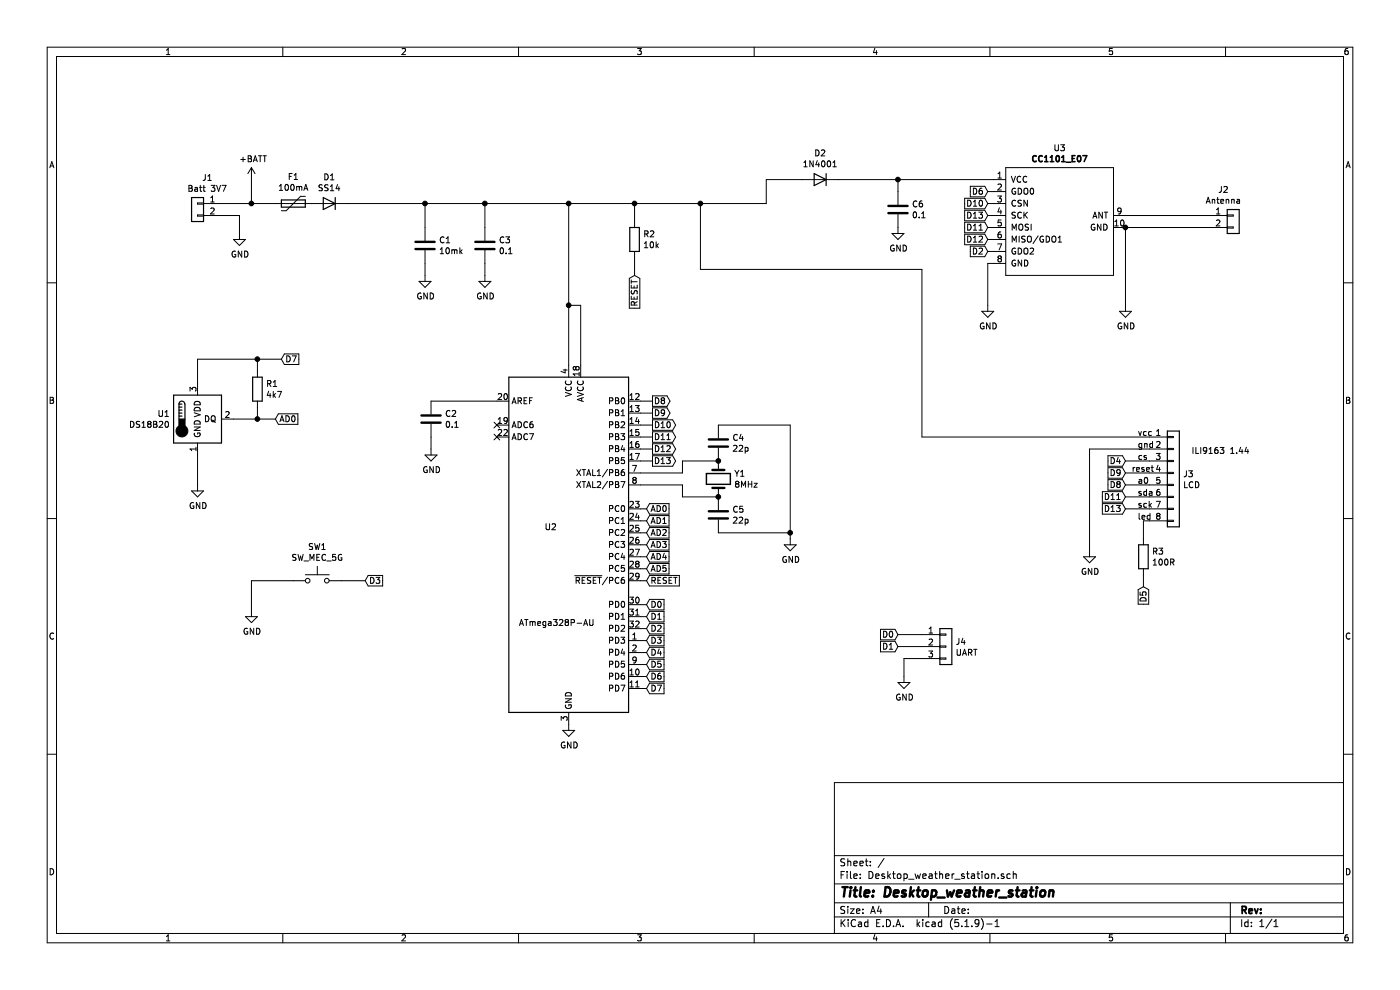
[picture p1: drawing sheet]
EESchema Schematic File Version 4
EELAYER 30 0
EELAYER END
$Descr A4 11693 8268
encoding utf-8
Sheet 1 1
Title "Desktop_weather_station"
Date ""
Rev ""
Comp ""
Comment1 ""
Comment2 ""
Comment3 ""
Comment4 ""
$EndDescr
$Comp
L MCU_Microchip_ATmega:ATmega328P-AU U2
U 1 1
P 4750 4550
F 0 "U2" H 4600 4700 50  0000 C CNN
F 1 "ATmega328P-AU" H 4650 3900 50  0000 C CNN
F 2 "Package_QFP:TQFP-32_7x7mm_P0.8mm" H 4750 4550 50  0001 C CIN
F 3 "http://ww1.microchip.com/downloads/en/DeviceDoc/ATmega328_P%20AVR%20MCU%20with%20picoPower%20Technology%20Data%20Sheet%2040001984A.pdf" H 4750 4550 50  0001 C CNN
	1    4750 4550
	1    0    0    -1  
$EndComp
$Comp
L CC1101:CC1101_E07 U3
U 1 1
P 8500 1250
F 0 "U3" H 8850 1265 50  0000 C CNN
F 1 "CC1101_E07" H 8850 1174 50  0000 C CNB
F 2 "" H 8500 1250 50  0001 C CNN
F 3 "" H 8500 1250 50  0001 C CNN
	1    8500 1250
	1    0    0    -1  
$EndComp
$Comp
L Device:D D2
U 1 1
P 6850 1500
F 0 "D2" H 6850 1283 50  0000 C CNN
F 1 "1N4001" H 6850 1374 50  0000 C CNN
F 2 "Diode_SMD:D_SMA" H 6850 1500 50  0001 C CNN
F 3 "~" H 6850 1500 50  0001 C CNN
	1    6850 1500
	-1   0    0    1   
$EndComp
$Comp
L Connector_Generic:Conn_01x02 J1
U 1 1
P 1650 1700
F 0 "J1" H 1568 1917 50  0000 C CNN
F 1 "Batt 3V7" H 1568 1826 50  0000 C CNN
F 2 "" H 1650 1700 50  0001 C CNN
F 3 "~" H 1650 1700 50  0001 C CNN
	1    1650 1700
	-1   0    0    -1  
$EndComp
$Comp
L Device:D D1
U 1 1
P 2750 1700
F 0 "D1" H 2750 1483 50  0000 C CNN
F 1 "SS14" H 2750 1574 50  0000 C CNN
F 2 "Diode_SMD:D_SMA" H 2750 1700 50  0001 C CNN
F 3 "~" H 2750 1700 50  0001 C CNN
	1    2750 1700
	-1   0    0    1   
$EndComp
Wire Wire Line
	2300 1700 2100 1700
Wire Wire Line
	6400 1700 6400 1500
Wire Wire Line
	6400 1500 6700 1500
Wire Wire Line
	4750 3050 4750 2550
Wire Wire Line
	4750 1700 5300 1700
Wire Wire Line
	7000 1500 7500 1500
Wire Wire Line
	4850 3050 4850 2550
Wire Wire Line
	4850 2550 4750 2550
Connection ~ 4750 2550
Wire Wire Line
	4750 2550 4750 1700
$Comp
L power:GND #PWR07
U 1 1
P 4750 6050
F 0 "#PWR07" H 4750 5800 50  0001 C CNN
F 1 "GND" H 4755 5877 50  0000 C CNN
F 2 "" H 4750 6050 50  0001 C CNN
F 3 "" H 4750 6050 50  0001 C CNN
	1    4750 6050
	1    0    0    -1  
$EndComp
$Comp
L power:+BATT #PWR03
U 1 1
P 2100 1500
F 0 "#PWR03" H 2100 1350 50  0001 C CNN
F 1 "+BATT" H 2115 1673 50  0000 C CNN
F 2 "" H 2100 1500 50  0001 C CNN
F 3 "" H 2100 1500 50  0001 C CNN
	1    2100 1500
	1    0    0    -1  
$EndComp
Wire Wire Line
	2100 1500 2100 1700
Connection ~ 2100 1700
Wire Wire Line
	2100 1700 1850 1700
$Comp
L power:GND #PWR02
U 1 1
P 2000 1950
F 0 "#PWR02" H 2000 1700 50  0001 C CNN
F 1 "GND" H 2005 1777 50  0000 C CNN
F 2 "" H 2000 1950 50  0001 C CNN
F 3 "" H 2000 1950 50  0001 C CNN
	1    2000 1950
	1    0    0    -1  
$EndComp
Wire Wire Line
	2000 1950 2000 1800
Wire Wire Line
	2000 1800 1850 1800
$Comp
L Device:Crystal Y1
U 1 1
P 6000 4000
F 0 "Y1" V 5954 4131 50  0000 L CNN
F 1 "8MHz" V 6045 4131 50  0000 L CNN
F 2 "Crystal:Crystal_HC49-4H_Vertical" H 6000 4000 50  0001 C CNN
F 3 "~" H 6000 4000 50  0001 C CNN
	1    6000 4000
	0    1    1    0   
$EndComp
Wire Wire Line
	6000 3850 5700 3850
Wire Wire Line
	5700 3850 5700 3950
Wire Wire Line
	5700 3950 5350 3950
Wire Wire Line
	6000 4150 5700 4150
Wire Wire Line
	5700 4150 5700 4050
Wire Wire Line
	5700 4050 5350 4050
$Comp
L Device:C C4
U 1 1
P 6000 3700
F 0 "C4" H 6115 3746 50  0000 L CNN
F 1 "22p" H 6115 3655 50  0000 L CNN
F 2 "Capacitor_SMD:C_0603_1608Metric_Pad1.08x0.95mm_HandSolder" H 6038 3550 50  0001 C CNN
F 3 "~" H 6000 3700 50  0001 C CNN
	1    6000 3700
	1    0    0    -1  
$EndComp
Connection ~ 6000 3850
$Comp
L Device:C C5
U 1 1
P 6000 4300
F 0 "C5" H 6115 4346 50  0000 L CNN
F 1 "22p" H 6115 4255 50  0000 L CNN
F 2 "Capacitor_SMD:C_0603_1608Metric_Pad1.08x0.95mm_HandSolder" H 6038 4150 50  0001 C CNN
F 3 "~" H 6000 4300 50  0001 C CNN
	1    6000 4300
	1    0    0    -1  
$EndComp
Connection ~ 6000 4150
$Comp
L power:GND #PWR08
U 1 1
P 6600 4500
F 0 "#PWR08" H 6600 4250 50  0001 C CNN
F 1 "GND" H 6605 4327 50  0000 C CNN
F 2 "" H 6600 4500 50  0001 C CNN
F 3 "" H 6600 4500 50  0001 C CNN
	1    6600 4500
	1    0    0    -1  
$EndComp
Wire Wire Line
	6600 3550 6000 3550
Wire Wire Line
	6600 3550 6600 4450
Wire Wire Line
	6000 4450 6600 4450
Connection ~ 6600 4450
Wire Wire Line
	6600 4450 6600 4500
$Comp
L Device:Polyfuse F1
U 1 1
P 2450 1700
F 0 "F1" V 2225 1700 50  0000 C CNN
F 1 "100mA" V 2316 1700 50  0000 C CNN
F 2 "Fuse:Fuse_1206_3216Metric_Pad1.42x1.75mm_HandSolder" H 2500 1500 50  0001 L CNN
F 3 "~" H 2450 1700 50  0001 C CNN
	1    2450 1700
	0    1    1    0   
$EndComp
Wire Wire Line
	2900 1700 3550 1700
Connection ~ 4750 1700
$Comp
L power:GND #PWR010
U 1 1
P 8250 2550
F 0 "#PWR010" H 8250 2300 50  0001 C CNN
F 1 "GND" H 8255 2377 50  0000 C CNN
F 2 "" H 8250 2550 50  0001 C CNN
F 3 "" H 8250 2550 50  0001 C CNN
	1    8250 2550
	1    0    0    -1  
$EndComp
Wire Wire Line
	8300 2200 8250 2200
Wire Wire Line
	8250 2200 8250 2550
$Comp
L power:GND #PWR012
U 1 1
P 9400 2550
F 0 "#PWR012" H 9400 2300 50  0001 C CNN
F 1 "GND" H 9405 2377 50  0000 C CNN
F 2 "" H 9400 2550 50  0001 C CNN
F 3 "" H 9400 2550 50  0001 C CNN
	1    9400 2550
	1    0    0    -1  
$EndComp
Wire Wire Line
	9400 2550 9400 1900
$Comp
L Connector_Generic:Conn_01x08 J3
U 1 1
P 9800 3950
F 0 "J3" H 9880 3942 50  0000 L CNN
F 1 "LCD" H 9880 3851 50  0000 L CNN
F 2 "Connector_PinHeader_2.54mm:PinHeader_1x08_P2.54mm_Vertical" H 9800 3950 50  0001 C CNN
F 3 "~" H 9800 3950 50  0001 C CNN
	1    9800 3950
	1    0    0    -1  
$EndComp
Wire Wire Line
	9600 3650 7700 3650
Wire Wire Line
	7700 3650 7700 2250
Wire Wire Line
	7700 2250 5850 2250
Wire Wire Line
	5850 2250 5850 1700
Connection ~ 5850 1700
Wire Wire Line
	5850 1700 6400 1700
$Comp
L power:GND #PWR011
U 1 1
P 9100 4600
F 0 "#PWR011" H 9100 4350 50  0001 C CNN
F 1 "GND" H 9105 4427 50  0000 C CNN
F 2 "" H 9100 4600 50  0001 C CNN
F 3 "" H 9100 4600 50  0001 C CNN
	1    9100 4600
	1    0    0    -1  
$EndComp
Text Notes 9500 3650 0    50   ~ 0
vcc
Text Notes 9500 3750 0    50   ~ 0
gnd
Text Notes 9500 3850 0    50   ~ 0
cs
Text Notes 9450 3950 0    50   ~ 0
reset
Text Notes 9500 4050 0    50   ~ 0
a0
Text Notes 9500 4150 0    50   ~ 0
sda
Text Notes 9500 4250 0    50   ~ 0
sck
Text Notes 9500 4350 0    50   ~ 0
led
Text Notes 9950 3800 0    50   ~ 0
ILI9163 1.44
Text GLabel 5450 3850 2    50   Output ~ 0
D13
Wire Wire Line
	5450 3850 5350 3850
Text GLabel 5450 3750 2    50   Output ~ 0
D12
Wire Wire Line
	5450 3750 5350 3750
Text GLabel 5450 3650 2    50   Output ~ 0
D11
Wire Wire Line
	5450 3650 5350 3650
Text GLabel 5450 3550 2    50   Output ~ 0
D10
Wire Wire Line
	5450 3550 5350 3550
Text GLabel 5450 3450 2    50   Output ~ 0
D9
Text GLabel 5450 3350 2    50   Output ~ 0
D8
Wire Wire Line
	5450 3350 5350 3350
Wire Wire Line
	5450 3450 5350 3450
Text GLabel 5400 4250 2    50   Input ~ 0
AD0
Wire Wire Line
	5400 4250 5350 4250
Text GLabel 5400 4350 2    50   Input ~ 0
AD1
Wire Wire Line
	5400 4350 5350 4350
Text GLabel 5400 4450 2    50   Input ~ 0
AD2
Wire Wire Line
	5400 4450 5350 4450
Text GLabel 5400 4550 2    50   Input ~ 0
AD3
Wire Wire Line
	5400 4550 5350 4550
Text GLabel 5400 4650 2    50   Input ~ 0
AD4
Wire Wire Line
	5400 4650 5350 4650
Text GLabel 5400 4750 2    50   Input ~ 0
AD5
Wire Wire Line
	5400 4750 5350 4750
Text GLabel 5400 5050 2    50   Input ~ 0
D0
Wire Wire Line
	5400 5050 5350 5050
Text GLabel 5400 5150 2    50   Input ~ 0
D1
Wire Wire Line
	5400 5150 5350 5150
Text GLabel 5400 5250 2    50   Input ~ 0
D2
Wire Wire Line
	5400 5250 5350 5250
Text GLabel 5400 5350 2    50   Input ~ 0
D3
Wire Wire Line
	5400 5350 5350 5350
Text GLabel 5400 5450 2    50   Input ~ 0
D4
Wire Wire Line
	5400 5450 5350 5450
Text GLabel 5400 5550 2    50   Input ~ 0
D5
Wire Wire Line
	5400 5550 5350 5550
Text GLabel 5400 5650 2    50   Input ~ 0
D6
Text GLabel 5400 5750 2    50   Input ~ 0
D7
Wire Wire Line
	5400 5650 5350 5650
Wire Wire Line
	5400 5750 5350 5750
Text GLabel 8250 1600 0    50   Input ~ 0
D6
Wire Wire Line
	8300 1600 8250 1600
Text GLabel 8250 1700 0    50   Input ~ 0
D10
Wire Wire Line
	8300 1700 8250 1700
Text GLabel 8250 1800 0    50   Input ~ 0
D13
Wire Wire Line
	8300 1800 8250 1800
Text GLabel 8250 1900 0    50   Input ~ 0
D11
Wire Wire Line
	8300 1900 8250 1900
Text GLabel 8250 2000 0    50   Input ~ 0
D12
Wire Wire Line
	8300 2000 8250 2000
Text GLabel 8250 2100 0    50   Input ~ 0
D2
Wire Wire Line
	8300 2100 8250 2100
Wire Wire Line
	9100 4600 9100 3750
Wire Wire Line
	9100 3750 9600 3750
Text GLabel 9400 4250 0    50   Input ~ 0
D13
Wire Wire Line
	9600 4250 9400 4250
Text GLabel 9400 4150 0    50   Input ~ 0
D11
Wire Wire Line
	9600 4150 9400 4150
Text GLabel 9400 3850 0    50   Input ~ 0
D4
Wire Wire Line
	9600 3850 9400 3850
Text GLabel 9400 4050 0    50   Input ~ 0
D8
Wire Wire Line
	9600 4050 9400 4050
Text GLabel 9400 3950 0    50   Input ~ 0
D9
Wire Wire Line
	9600 3950 9400 3950
$Comp
L Sensor_Temperature:DS18B20 U1
U 1 1
P 1650 3500
F 0 "U1" H 1420 3546 50  0000 R CNN
F 1 "DS18B20" H 1420 3455 50  0000 R CNN
F 2 "Package_TO_SOT_THT:TO-92_Inline" H 650 3250 50  0001 C CNN
F 3 "http://datasheets.maximintegrated.com/en/ds/DS18B20.pdf" H 1500 3750 50  0001 C CNN
	1    1650 3500
	1    0    0    -1  
$EndComp
$Comp
L power:GND #PWR01
U 1 1
P 1650 4050
F 0 "#PWR01" H 1650 3800 50  0001 C CNN
F 1 "GND" H 1655 3877 50  0000 C CNN
F 2 "" H 1650 4050 50  0001 C CNN
F 3 "" H 1650 4050 50  0001 C CNN
	1    1650 4050
	1    0    0    -1  
$EndComp
Wire Wire Line
	1650 4050 1650 3800
Text GLabel 2300 3500 2    50   Input ~ 0
AD0
Wire Wire Line
	2300 3500 2150 3500
Text GLabel 2350 3000 2    50   Input ~ 0
D7
Wire Wire Line
	1650 3000 1650 3200
Wire Wire Line
	1650 3000 2150 3000
$Comp
L Device:R R1
U 1 1
P 2150 3250
F 0 "R1" H 2220 3296 50  0000 L CNN
F 1 "4k7" H 2220 3205 50  0000 L CNN
F 2 "Resistor_SMD:R_0603_1608Metric_Pad0.98x0.95mm_HandSolder" V 2080 3250 50  0001 C CNN
F 3 "~" H 2150 3250 50  0001 C CNN
	1    2150 3250
	1    0    0    -1  
$EndComp
Wire Wire Line
	2150 3400 2150 3500
Connection ~ 2150 3500
Wire Wire Line
	2150 3500 1950 3500
Wire Wire Line
	2150 3100 2150 3000
Connection ~ 2150 3000
Wire Wire Line
	2150 3000 2350 3000
$Comp
L Device:C C2
U 1 1
P 3600 3500
F 0 "C2" H 3715 3546 50  0000 L CNN
F 1 "0.1" H 3715 3455 50  0000 L CNN
F 2 "Capacitor_SMD:C_0603_1608Metric_Pad1.08x0.95mm_HandSolder" H 3638 3350 50  0001 C CNN
F 3 "~" H 3600 3500 50  0001 C CNN
	1    3600 3500
	1    0    0    -1  
$EndComp
$Comp
L power:GND #PWR05
U 1 1
P 3600 3750
F 0 "#PWR05" H 3600 3500 50  0001 C CNN
F 1 "GND" H 3605 3577 50  0000 C CNN
F 2 "" H 3600 3750 50  0001 C CNN
F 3 "" H 3600 3750 50  0001 C CNN
	1    3600 3750
	1    0    0    -1  
$EndComp
Wire Wire Line
	3600 3750 3600 3650
$Comp
L Connector_Generic:Conn_01x02 J2
U 1 1
P 10300 1800
F 0 "J2" H 10218 2017 50  0000 C CNN
F 1 "Antenna" H 10218 1926 50  0000 C CNN
F 2 "" H 10300 1800 50  0001 C CNN
F 3 "~" H 10300 1800 50  0001 C CNN
	1    10300 1800
	1    0    0    -1  
$EndComp
$Comp
L Device:C C3
U 1 1
P 4050 2050
F 0 "C3" H 4165 2096 50  0000 L CNN
F 1 "0.1" H 4165 2005 50  0000 L CNN
F 2 "Capacitor_SMD:C_0603_1608Metric_Pad1.08x0.95mm_HandSolder" H 4088 1900 50  0001 C CNN
F 3 "~" H 4050 2050 50  0001 C CNN
	1    4050 2050
	1    0    0    -1  
$EndComp
Wire Wire Line
	4050 1900 4050 1700
Connection ~ 4050 1700
Wire Wire Line
	4050 1700 4750 1700
$Comp
L power:GND #PWR06
U 1 1
P 4050 2300
F 0 "#PWR06" H 4050 2050 50  0001 C CNN
F 1 "GND" H 4055 2127 50  0000 C CNN
F 2 "" H 4050 2300 50  0001 C CNN
F 3 "" H 4050 2300 50  0001 C CNN
	1    4050 2300
	1    0    0    -1  
$EndComp
Wire Wire Line
	4050 2300 4050 2200
$Comp
L Device:C C1
U 1 1
P 3550 2050
F 0 "C1" H 3665 2096 50  0000 L CNN
F 1 "10mk" H 3665 2005 50  0000 L CNN
F 2 "Capacitor_Tantalum_SMD:CP_EIA-3216-18_Kemet-A" H 3588 1900 50  0001 C CNN
F 3 "~" H 3550 2050 50  0001 C CNN
	1    3550 2050
	1    0    0    -1  
$EndComp
$Comp
L power:GND #PWR04
U 1 1
P 3550 2300
F 0 "#PWR04" H 3550 2050 50  0001 C CNN
F 1 "GND" H 3555 2127 50  0000 C CNN
F 2 "" H 3550 2300 50  0001 C CNN
F 3 "" H 3550 2300 50  0001 C CNN
	1    3550 2300
	1    0    0    -1  
$EndComp
Wire Wire Line
	3550 1900 3550 1700
Connection ~ 3550 1700
Wire Wire Line
	3550 1700 4050 1700
Wire Wire Line
	3550 2200 3550 2300
$Comp
L Device:C C6
U 1 1
P 7500 1750
F 0 "C6" H 7615 1796 50  0000 L CNN
F 1 "0.1" H 7615 1705 50  0000 L CNN
F 2 "Capacitor_SMD:C_0603_1608Metric_Pad1.08x0.95mm_HandSolder" H 7538 1600 50  0001 C CNN
F 3 "~" H 7500 1750 50  0001 C CNN
	1    7500 1750
	1    0    0    -1  
$EndComp
Wire Wire Line
	7500 1600 7500 1500
Connection ~ 7500 1500
Wire Wire Line
	7500 1500 8300 1500
$Comp
L power:GND #PWR09
U 1 1
P 7500 1900
F 0 "#PWR09" H 7500 1650 50  0001 C CNN
F 1 "GND" H 7505 1727 50  0000 C CNN
F 2 "" H 7500 1900 50  0001 C CNN
F 3 "" H 7500 1900 50  0001 C CNN
	1    7500 1900
	1    0    0    -1  
$EndComp
$Comp
L Device:R R2
U 1 1
P 5300 2000
F 0 "R2" H 5370 2046 50  0000 L CNN
F 1 "10k" H 5370 1955 50  0000 L CNN
F 2 "Resistor_SMD:R_0603_1608Metric_Pad0.98x0.95mm_HandSolder" V 5230 2000 50  0001 C CNN
F 3 "~" H 5300 2000 50  0001 C CNN
	1    5300 2000
	1    0    0    -1  
$EndComp
Wire Wire Line
	5400 4850 5350 4850
Text GLabel 5400 4850 2    50   Input ~ 0
RESET
Wire Wire Line
	5300 1850 5300 1700
Connection ~ 5300 1700
Wire Wire Line
	5300 1700 5850 1700
Text GLabel 5300 2300 3    50   Input ~ 0
RESET
Wire Wire Line
	5300 2300 5300 2150
$Comp
L Device:R R3
U 1 1
P 9550 4650
F 0 "R3" H 9620 4696 50  0000 L CNN
F 1 "100R" H 9620 4605 50  0000 L CNN
F 2 "Resistor_SMD:R_0805_2012Metric_Pad1.20x1.40mm_HandSolder" V 9480 4650 50  0001 C CNN
F 3 "~" H 9550 4650 50  0001 C CNN
	1    9550 4650
	1    0    0    -1  
$EndComp
Wire Wire Line
	9550 4500 9550 4350
Wire Wire Line
	9550 4350 9600 4350
Text GLabel 9550 4900 3    50   Input ~ 0
D5
Wire Wire Line
	9550 4900 9550 4800
$Comp
L Switch:SW_MEC_5G SW1
U 1 1
P 2650 4850
F 0 "SW1" H 2650 5135 50  0000 C CNN
F 1 "SW_MEC_5G" H 2650 5044 50  0000 C CNN
F 2 "" H 2650 5050 50  0001 C CNN
F 3 "http://www.apem.com/int/index.php?controller=attachment&id_attachment=488" H 2650 5050 50  0001 C CNN
	1    2650 4850
	1    0    0    -1  
$EndComp
Text GLabel 3050 4850 2    50   Input ~ 0
D3
Wire Wire Line
	3050 4850 2850 4850
$Comp
L power:GND #PWR013
U 1 1
P 2100 5100
F 0 "#PWR013" H 2100 4850 50  0001 C CNN
F 1 "GND" H 2105 4927 50  0000 C CNN
F 2 "" H 2100 5100 50  0001 C CNN
F 3 "" H 2100 5100 50  0001 C CNN
	1    2100 5100
	1    0    0    -1  
$EndComp
Wire Wire Line
	2100 5100 2100 4850
Wire Wire Line
	2100 4850 2450 4850
Wire Wire Line
	10100 1800 9400 1800
Wire Wire Line
	10100 1900 9400 1900
Connection ~ 9400 1900
$Comp
L Connector_Generic:Conn_01x03 J4
U 1 1
P 7900 5400
F 0 "J4" H 7980 5442 50  0000 L CNN
F 1 "UART" H 7980 5351 50  0000 L CNN
F 2 "" H 7900 5400 50  0001 C CNN
F 3 "~" H 7900 5400 50  0001 C CNN
	1    7900 5400
	1    0    0    -1  
$EndComp
$Comp
L power:GND #PWR014
U 1 1
P 7550 5650
F 0 "#PWR014" H 7550 5400 50  0001 C CNN
F 1 "GND" H 7555 5477 50  0000 C CNN
F 2 "" H 7550 5650 50  0001 C CNN
F 3 "" H 7550 5650 50  0001 C CNN
	1    7550 5650
	1    0    0    -1  
$EndComp
Wire Wire Line
	7700 5500 7550 5500
Wire Wire Line
	7550 5500 7550 5650
Text GLabel 7500 5300 0    50   Input ~ 0
D0
Text GLabel 7500 5400 0    50   Input ~ 0
D1
Wire Wire Line
	7500 5300 7700 5300
Wire Wire Line
	7500 5400 7700 5400
Wire Wire Line
	4150 3350 3600 3350
NoConn ~ 4150 3550
NoConn ~ 4150 3650
$EndSCHEMATC
